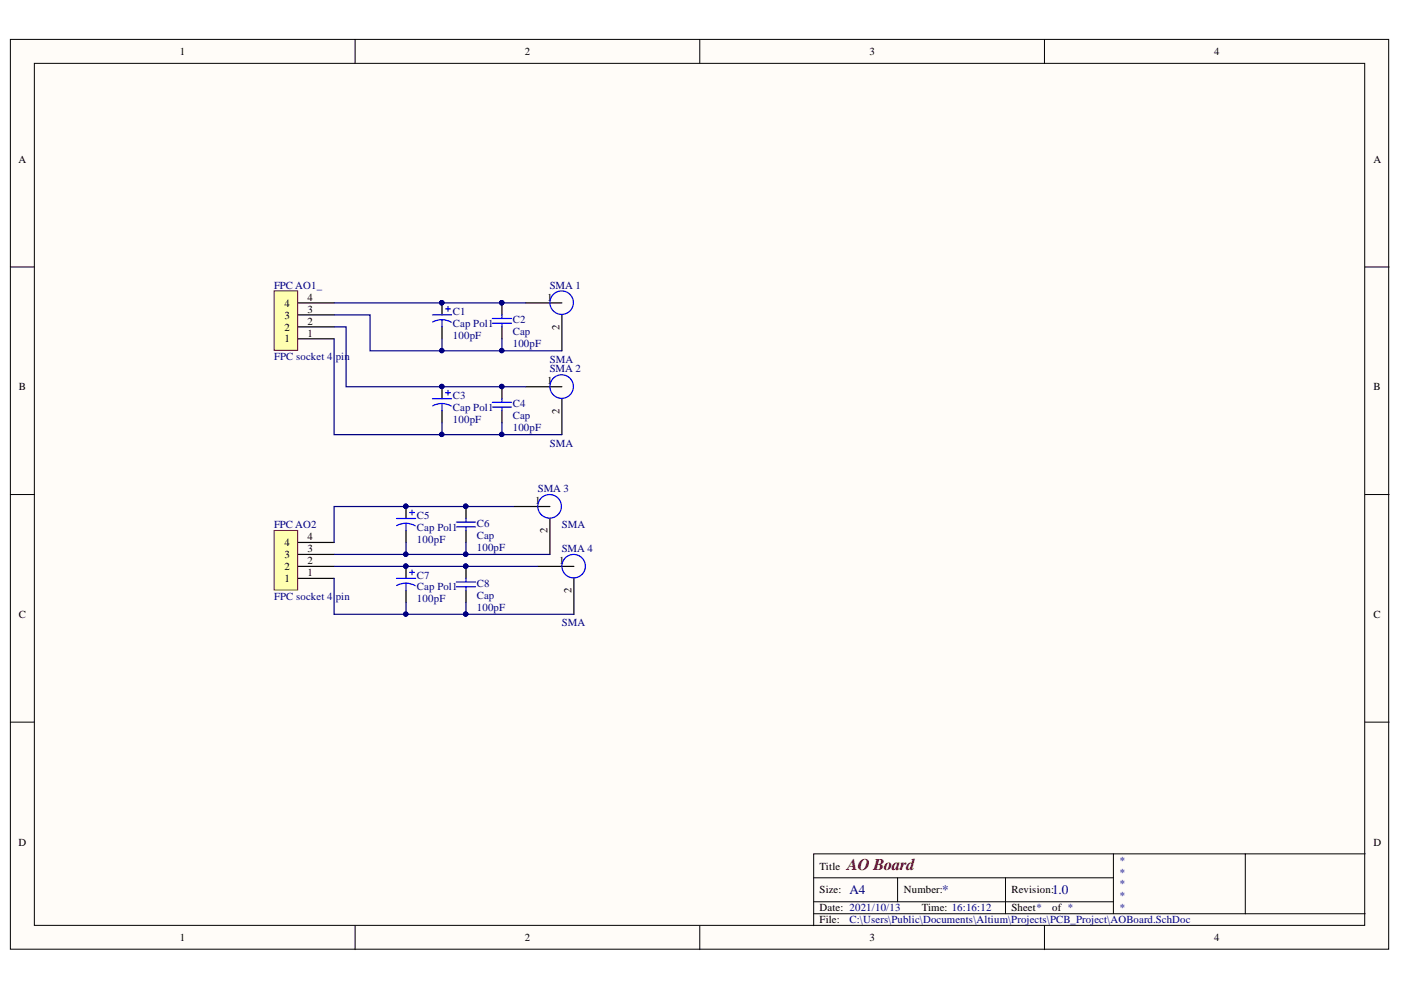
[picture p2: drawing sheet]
<svg xmlns="http://www.w3.org/2000/svg" width="297mm" height="210mm" viewBox="0 0 297 210" stroke-linecap="round" stroke-linejoin="round" font-family="sans-serif">
<g fill="#fffcf8" stroke="#000" stroke-width=".21">
<path d="M2.2 8.4h292.2v192.9h-292.2z"/>
<path d="M7.3 13.4h282v182.8h-282z"/>
</g>
<g fill="none" stroke="#000" stroke-width=".21">
<path d="M75.3 8.4v5M148.4 8.4v5M221.4 8.4v5M2.2 56.6h5.1M289.4 56.6h5.1M2.2 104.9h5.1M289.4 104.9h5.1M2.2 153.1h5.1M289.4 153.1h5.1M75.3 196.3v5.1M148.4 196.3v5.1M172.5 186.1h63.6"/>
<path d="M172.5 193.7h116.9M172.5 191.2h63.6M190.3 186.1v5.1M213.2 186.1v7.6M221.4 196.3v5.1M236.1 181v12.7M264 181h-91.5v15.3M289.4 181h-25.4v12.7"/>
</g>
<path d="M58.1 61.7h5v12.6h-5z" fill="#ffffb0" stroke="#800000" stroke-width=".21"/>
<path d="M63.2 71.8h7.6M63.2 69.3h7.6M63.2 66.8h7.6M63.2 64.2h7.6" fill="none" stroke="#000" stroke-width=".25"/>
<path d="M58.1 112.5h5v12.6h-5z" fill="#ffffb0" stroke="#800000" stroke-width=".21"/>
<g fill="none" stroke="#000" stroke-width=".25">
<path d="M93.7 64.2v2.6M93.7 69.3v2.5M106.4 64.2v2.6M106.4 69.3v2.5M111.5 64.2h7.6M119.1 66.8v7.6M93.7 82v2.5M93.7 87.1v2.5M106.4 82v2.5M106.4 87.1v2.5M111.5 82h7.6M119.1 84.5v7.7"/>
<path d="M63.2 117.6h7.6M63.2 115h7.6M86.1 107.4v2.5M86.1 112.5v2.5M98.8 107.4v2.5M98.8 112.5v2.5M109 107.4h7.6M116.6 109.9v7.7M63.2 122.6h7.6M63.2 120.1h7.6M86.1 120.1v2.5M86.1 125.2v2.5"/>
<path d="M98.8 120.1v2.5M98.8 125.2v2.5M114 120.1h7.7M121.7 122.6v7.6"/>
</g>
<g fill="none" stroke="#00f" stroke-width=".25">
<path d="M91.7 66.8h4M93.7 67.8l1.2 .2 .8 .3M93.7 67.8l-.8 .1-1.2 .4M93.7 67.8v1.5M94.5 65.5h1M95 65v1M104.4 67.5h4.1M104.4 68.5h4.1M106.4 66.8v.7M106.4 68.5v.8M91.7 84.5h4M93.7 85.6l1.2 .2 .8 .3"/>
<path d="M93.7 85.6l-1.2 .1-.8 .4M93.7 85.6v1.5M94.5 83.3h1M95 82.8v1M104.4 85.3h4.1M104.4 86.3h4.1M106.4 84.5v.8M106.4 86.3v.8M84.1 109.9h4M86.1 110.9l1.2 .3 .7 .3M86.1 110.9l-.8 .1-1.2 .4M86.1 110.9v1.6"/>
<path d="M86.8 108.7h1.1M87.4 108.2v1M96.8 110.7h4M96.8 111.7h4M98.8 109.9v.8M98.8 111.7v.8M84.1 122.6h4M86.1 123.6l1.2 .3 .7 .3M86.1 123.6l-1.2 .2-.8 .3M86.1 123.6v1.6M86.8 121.4h1.1M87.4 120.9v1"/>
<path d="M96.8 123.4h4M96.8 124.4h4M98.8 122.6v.8M98.8 124.4v.8"/>
<circle cx="119.1" cy="64.2" r="2.49"/>
<circle cx="119.1" cy="82" r="2.5"/>
<circle cx="116.5" cy="107.4" r="2.5"/>
<circle cx="121.6" cy="120" r="2.49"/>
</g>
<g fill="#000080" stroke="#000080" stroke-width=".21">
<circle cx="106.4" cy="81.9" r=".46"/>
<circle cx="106.4" cy="64.2" r=".46"/>
<circle cx="93.7" cy="64.2" r=".46"/>
<circle cx="93.7" cy="81.9" r=".46"/>
<circle cx="98.7" cy="120" r=".46"/>
<circle cx="98.7" cy="107.3" r=".46"/>
<circle cx="86" cy="107.3" r=".46"/>
<circle cx="86" cy="120" r=".46"/>
<circle cx="93.7" cy="92.1" r=".46"/>
<circle cx="106.4" cy="92.1" r=".46"/>
<circle cx="86" cy="117.5" r=".46"/>
<circle cx="98.7" cy="117.5" r=".47"/>
<circle cx="86" cy="130.2" r=".46"/>
<circle cx="98.7" cy="130.2" r=".46"/>
<circle cx="93.7" cy="74.3" r=".46"/>
<circle cx="106.4" cy="74.3" r=".46"/>
</g>
<g fill="none" stroke="#000080" stroke-width=".25">
<path d="M70.8 64.2h40.7M70.8 71.8v20.4h48.3M70.8 69.3h2.6v12.7h38.1M70.8 66.8h7.7v7.6h40.6M93.7 71.8v2.6M106.4 71.8v2.6M93.7 89.6v2.6M106.4 89.6v2.6M70.8 117.6h45.8M86.1 115v2.6M98.8 115v2.6M109 107.4h-38.2v7.6"/>
<path d="M70.8 120.1h43.2M70.8 122.6v7.6h50.9M86.1 127.7v2.5M98.8 127.7v2.5"/>
</g>
<text font-size="3.5" fill="#800000" x="179.6" y="184.4">AO Board</text>
<g font-size="2.8" fill="#000080">
<text x="180.1" y="189.6">A4</text>
<text x="199.7" y="189.6">*</text>
<text x="223.1" y="189.6">1.0</text>
</g>
<g font-size="2.3">
<text x="38.2" y="11.7">1</text>
<text x="111.2" y="11.7">2</text>
<text x="184.3" y="11.7">3</text>
<text x="257.4" y="11.7">4</text>
<text x="3.9" y="34.5">A</text>
<text x="291.2" y="34.5">A</text>
<text x="60.3" y="65">4</text>
<text x="65.2" y="63.7">4</text>
<text x="116" y="63.7">1</text>
<text x="60.3" y="70.1">2</text>
<text x="60.3" y="67.5">3</text>
<text x="65.2" y="71.3">1</text>
<text x="65.2" y="68.8">2</text>
<text x="65.2" y="66.3">3</text>
<text x="118.6" y="69.9" transform="rotate(-90 118.6 69.9)">2</text>
<text x="60.3" y="72.6">1</text>
<text x="4" y="82.8">B</text>
<text x="116" y="81.5">1</text>
<text x="291.2" y="82.8">B</text>
<text x="118.6" y="87.7" transform="rotate(-90 118.6 87.7)">2</text>
<text x="113.4" y="106.9">1</text>
<text x="116.1" y="113.1" transform="rotate(-90 116.1 113.1)">2</text>
<text x="60.3" y="118.3">3</text>
<text x="60.3" y="115.8">4</text>
<text x="65.2" y="119.6">2</text>
<text x="65.2" y="117.1">3</text>
<text x="65.2" y="114.5">4</text>
<text x="118.5" y="119.6">1</text>
<text x="60.3" y="123.4">1</text>
<text x="60.3" y="120.9">2</text>
<text x="65.2" y="122.1">1</text>
<text x="121.1" y="125.8" transform="rotate(-90 121.1 125.8)">2</text>
<text x="4" y="131">C</text>
<text x="291.2" y="131">C</text>
<text x="3.9" y="179.3">D</text>
<text x="291.2" y="179.3">D</text>
<text x="173.8" y="184.4">Title</text>
<text x="173.8" y="189.4">Size:</text>
<text x="191.6" y="189.4">Number:</text>
<text x="214.5" y="189.4">Revision:</text>
<text x="173.8" y="193.2">Date: 2021/10/13</text>
<text x="173.8" y="195.8">File:</text>
<text x="195.4" y="193.2">Time: 16:16:12</text>
<text x="214.5" y="193.2">Sheet*</text>
<text x="223.1" y="193.2">of *</text>
<text x="38.2" y="199.6">1</text>
<text x="111.2" y="199.6">2</text>
<text x="184.3" y="199.6">3</text>
<text x="257.4" y="199.6">4</text>
</g>
<g font-size="2.3" fill="#000080">
<text x="58.1" y="61.2">FPC AO1_</text>
<text x="116.6" y="61.2">SMA 1</text>
<text x="96" y="71.9">100pF</text>
<text x="96" y="66.8">C1</text>
<text x="96" y="69.3">Cap Pol1</text>
<text x="108.7" y="68.6">C2</text>
<text x="108.7" y="71.1">Cap</text>
<text x="58.1" y="76.4">FPC socket 4</text>
<text x="71.2" y="76.4">pin</text>
<text x="108.7" y="73.6">100pF</text>
<text x="116.6" y="76.9">SMA</text>
<text x="116.6" y="79">SMA 2</text>
<text x="96" y="89.6">100pF</text>
<text x="96" y="84.5">C3</text>
<text x="96" y="87.1">Cap Pol1</text>
<text x="108.7" y="86.3">C4</text>
<text x="108.7" y="88.8">Cap</text>
<text x="108.7" y="91.4">100pF</text>
<text x="116.6" y="94.7">SMA</text>
<text x="114" y="104.3">SMA 3</text>
<text x="58.1" y="112">FPC AO2</text>
<text x="88.4" y="110">C5</text>
<text x="88.4" y="112.5">Cap Pol1</text>
<text x="101.1" y="111.8">C6</text>
<text x="119.1" y="112">SMA</text>
<text x="88.4" y="115">100pF</text>
<text x="101.1" y="116.8">100pF</text>
<text x="101.1" y="114.3">Cap</text>
<text x="119.1" y="117.1">SMA 4</text>
<text x="88.4" y="122.7">C7</text>
<text x="88.4" y="125.2">Cap Pol1</text>
<text x="101.1" y="124.4">C8</text>
<text x="58.1" y="127.2">FPC socket 4</text>
<text x="71.2" y="127.2">pin</text>
<text x="88.4" y="127.7">100pF</text>
<text x="101.1" y="129.5">100pF</text>
<text x="101.1" y="127">Cap</text>
<text x="119.1" y="132.8">SMA</text>
<text x="237.3" y="183.1">*</text>
<text x="237.3" y="185.6">*</text>
<text x="237.3" y="188.2">*</text>
<text x="237.3" y="190.7">*</text>
<text x="180.1" y="195.8">C:\Users\Public\Documents\Altium\Projects\PCB_Project\AOBoard.SchDoc</text>
<text x="237.3" y="193.2">*</text>
</g>
</svg>
